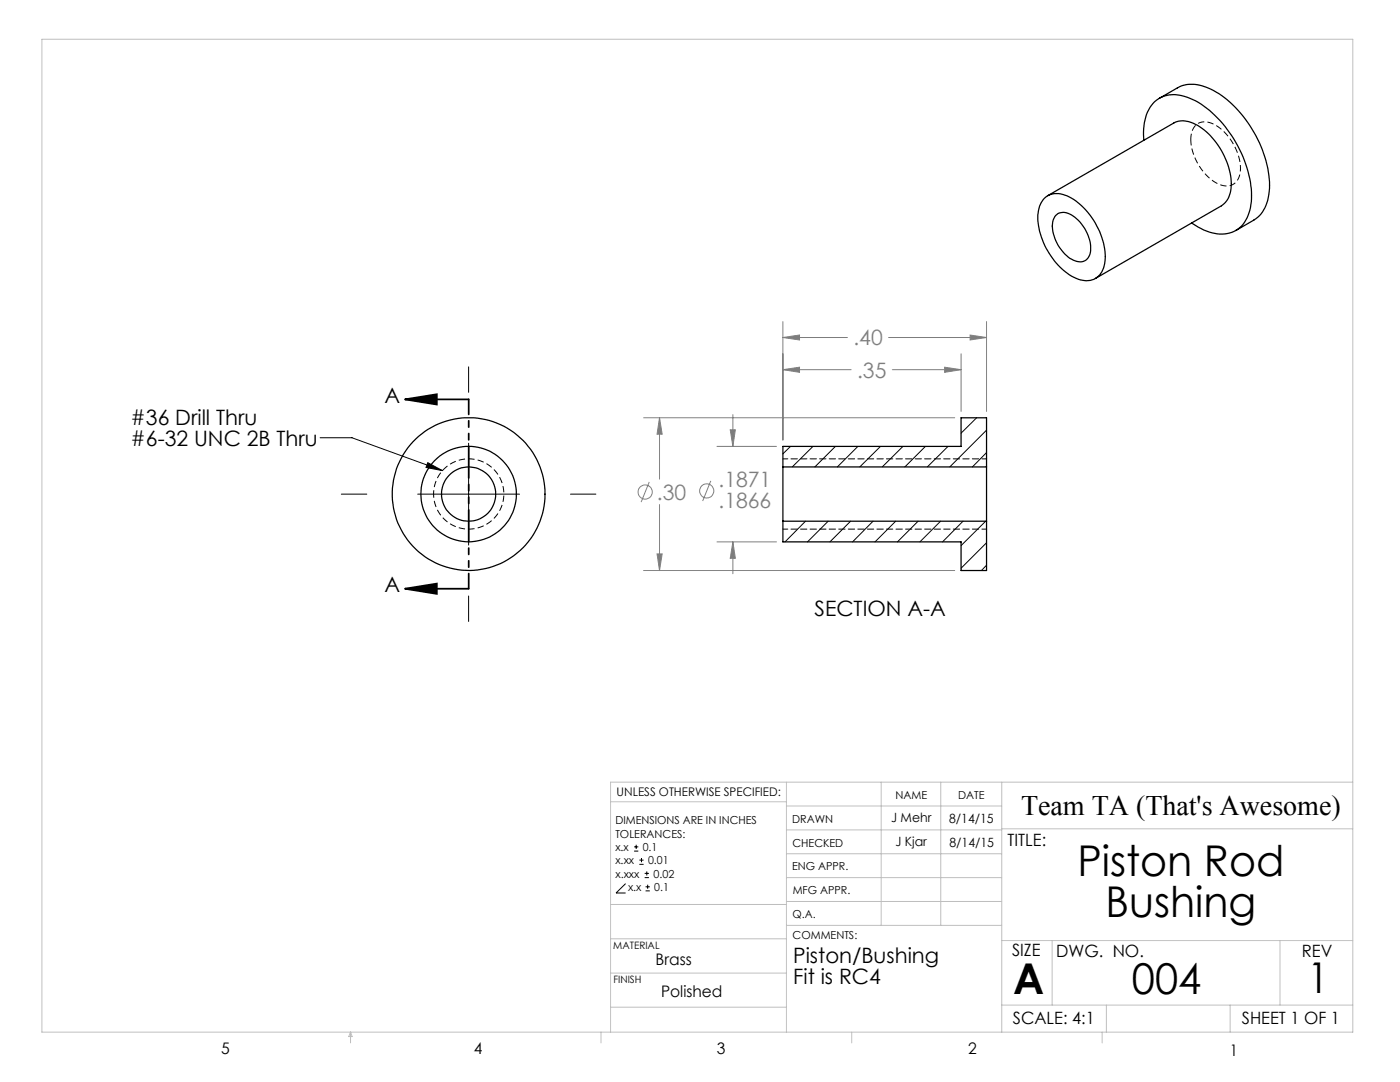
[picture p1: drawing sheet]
<svg xmlns="http://www.w3.org/2000/svg" width="279mm" height="216mm" viewBox="0 0 279 216" stroke-linecap="round" stroke-linejoin="round" font-family="sans-serif">
<g fill="none" stroke="#808080" stroke-width=".2">
<path d="M156.2 64.2v23.6M156.2 67.3h12.9M156.2 73.8h13.7M156.2 67.3l3.4-.4v.9zM156.2 73.8l3.4-.5v1zM177.3 67.3h19.6M178.1 73.8h13.7M188.5 73.3l3.3 .5-3.3 .5zM191.8 70.6v11.5M193.6 66.9l3.3 .4-3.3 .5zM196.9 64.2v17.9M128.4 83.4h62.1"/>
<path d="M129.6 96.2l-1.6 4M131.6 83.4v12.2M131.6 83.4l.6 3.2h-1.1zM141.9 96l-1.7 4M143.1 89.1h11.9M145.7 85.8h1.1l-.5 3.3zM146.3 82.7v6.4M128.4 113.8h62.1M131.1 110.5h1.1l-.6 3.3zM131.6 100.7v13.1M143.1 108.1h11.9M146.3 108.1v6.4"/>
<path d="M146.3 108.1l.5 3.3h-1.1z"/>
<circle cx="128.8" cy="98.2" r="1.41"/>
<circle cx="141" cy="98" r="1.42"/>
</g>
<g fill="none" stroke="#000" stroke-width=".2">
<path d="M93.5 73.2v5.1M63.9 87.3h6.3l18.1 6.6M68.1 98.6h5.1M83.4 98.6h20.3M85.4 92.3l2.9 1.6-3.3-.6zM93.5 88.4v20.4M113.8 98.6h5.1M93.5 118.9v5.1M124.8 176.3l-1.9 1.9h1.9M126.5 169.8h.9M126.5 169h.9M127 168.6v.8"/>
<path d="M127.6 172.5h.8M127.6 171.6h.8M128 171.2v.8M128.7 175.1h.8M128.7 174.3h.8M128.8 177.8h.9M128.8 177h.9M129.1 173.9v.8M129.3 176.5v.8"/>
</g>
<path d="M80.8 79.7l6.4-1v2zM80.8 79.7h12.7M80.8 117.5l6.4-1v2zM80.8 117.5h12.7" fill="none" stroke="#000" stroke-width=".35"/>
<path d="M86.5 98.6a7 7 0 0 0 10.4 6.1 7 7 0 0 0 .4-12.1 7 7 0 0 0-10.8 5.6v.4" fill="none" stroke="#000" stroke-width=".2" stroke-dasharray="1.3 .6" stroke-dashoffset=".5" stroke-linecap="butt"/>
<path d="M237.6 27.8a10.6 10.6 0 0 0 6 9.1 2.82 2.82 0 0 0 3.9-2.9 10.4 10.4 0 0 0-6-9.5 2.78 2.78 0 0 0-3.8 2.8l-.1 .5" fill="none" stroke="#000" stroke-width=".2" stroke-dasharray="1.3 .6" stroke-dashoffset=".1" stroke-linecap="butt"/>
<path d="M93.5 79.7v37.8" fill="none" stroke="#000" stroke-width=".35" stroke-dasharray="6.3 1.3 1.3 1.3 1.3 1.3" stroke-dashoffset="3.3"/>
<g fill="none" stroke="#c0c0c0" stroke-width=".2">
<path d="M8.4 7.8h261.6v198.2h-261.6zM121.8 160h35.2M157 156.1v49.9M175.9 156.1v28.5M187.7 156.1v28.5M199.9 156.1v49.9M270 156.1h-148.2v49.9M157 170.4h42.9M157 165.6h42.9M157 160.8h42.9M157 175.1h42.9M157 179.9h42.9"/>
<path d="M199.9 165.4h70.1M121.8 194.2h35.2M121.8 187.3h35.2M121.8 180.5h35.2M157 184.6h42.9M199.9 187.7h70.1M210 187.7v12.9M255.4 187.7v12.9M70 206v2.1M70 206l.3 .8h-.7zM119.9 206v2.1M121.8 201h35.2"/>
<path d="M170 206v2.1M199.9 200.6h70.1M220 206v2.1M220.8 200.6v5.4M245.5 200.6v5.4"/>
</g>
<path d="M196.9 91.6h-40.6M196.9 105.6h-40.6" fill="none" stroke="#000" stroke-width=".2" stroke-dasharray="1.3 .6" stroke-dashoffset=".3"/>
<path d="M80.8 79.7l6.4-1v2zM80.8 117.5l6.4-1v2z" fill="#000"/>
<path d="M131.6 83.4l.6 3.2h-1.1zM131.1 110.5h1.1l-.6 3.3zM145.7 85.8h1.1l-.5 3.3zM146.3 108.1l.5 3.3h-1.1zM156.2 67.3l3.4-.4v.9zM193.6 66.9l3.3 .4-3.3 .5zM156.2 73.8l3.4-.5v1zM188.5 73.3l3.3 .5-3.3 .5z" fill="#808080"/>
<path d="M85.4 92.3l2.9 1.6-3.3-.6z" fill="#000"/>
<g fill="none" stroke="#000" stroke-width=".25">
<path d="M231.4 19.6l3.6-2.1a7.3 7.3 0 0 1 7.2 .6 23.6 23.6 0 0 1 11.2 19.5 7.4 7.4 0 0 1-3.2 6.3l-3.6 2.1M208.5 39.5a4.4 4.4 0 0 1 5.4 0 14.6 14.6 0 0 1 6.6 12.7 3.8 3.8 0 0 1-5.8 3.3 14.5 14.5 0 0 1-7.6-12.6 5.1 5.1 0 0 1 1.4-3.4zM209.1 39.1l25.1-14.5a5.3 5.3 0 0 1 5.7 1 14.7 14.7 0 0 1 5.8 12.1 4.4 4.4 0 0 1-1.9 3.4l-25.2 14.5M228.3 28a9 9 0 0 1 2.5-8 6.7 6.7 0 0 1 7.2-.1 22.5 22.5 0 0 1 10.6 12.8 14.6 14.6 0 0 1 .2 10.8 5.8 5.8 0 0 1-7.4 2.8l-1.2-.4-2.4-1.4M210.7 43a2.56 2.56 0 0 1 3.5 .1 8 8 0 0 1 3.4 7.5 2.18 2.18 0 0 1-3.4 1.3 8 8 0 0 1-4.1-7.9zM156.2 93.2v10.8M156.2 93.2v-4.1h35.6v-5.7h5.1v9.8M156.2 93.2h40.7M196.9 93.2v10.8M156.2 104h40.7M156.2 104v4.1h35.6v5.7h5.1v-9.8"/>
<circle cx="93.5" cy="98.6" r="15.2"/>
<circle cx="93.5" cy="98.6" r="5.4"/>
<circle cx="93.5" cy="98.6" r="9.5"/>
</g>
<g fill="none" stroke="#000" stroke-width=".2">
<path d="M157.8 89.1l-1.6 1.5M162.2 89.1l-4.1 4.1M166.7 89.1l-4.1 4.1M171.2 89.1l-4.1 4.1M175.7 89.1l-4.1 4.1M180.2 89.1l-4.1 4.1M184.7 89.1l-4.1 4.1M189.2 89.1l-4.1 4.1M194.9 83.4l-3.1 3M196.9 85.8l-7.4 7.4M196.9 90.3l-2.8 2.9M156.3 104h-.1"/>
<path d="M160.8 104l-4.1 4.1M165.3 104l-4.2 4.1M169.8 104l-4.2 4.1M174.2 104l-4.1 4.1M178.8 104l-4.2 4.1M183.2 104l-4.1 4.1M187.7 104l-4.1 4.1M192.2 104l-4.1 4.1M196.7 104l-4.9 4.9M196.9 108.3l-5.1 5.1M196.9 112.8l-1 1"/>
</g>
<g font-size="8.5">
<text x="215" y="174.9">Piston Rod</text>
<text x="220.6" y="183">Bushing</text>
<text x="202.2" y="198.3">A</text>
<text x="225.9" y="198.3">004</text>
<text x="260.9" y="198.1">1</text>
</g>
<text font-size="5.6" x="203.8" y="162.6">Team TA (That's Awesome)</text>
<g font-size="4.2" fill="#808080">
<text x="170.3" y="68.9">.40</text>
<text x="171.1" y="75.4">.35</text>
<text x="131.1" y="99.7">.30</text>
<text x="143.4" y="97.2">.1871</text>
<text x="143.4" y="101.3">.1866</text>
</g>
<g font-size="4.2">
<text x="76.8" y="80.4">A</text>
<text x="26.1" y="84.8">#36 Drill Thru</text>
<text x="26.1" y="88.9">#6-32 UNC 2B Thru</text>
<text x="76.8" y="118.2">A</text>
<text x="162.5" y="122.9">SECTION A-A</text>
<text x="158.3" y="192.1">Piston/Bushing</text>
<text x="158.3" y="196.3">Fit is RC4</text>
</g>
<g font-size="3.4">
<text x="201.1" y="168.8">TITLE:</text>
<text x="202" y="190.8">SIZE</text>
<text x="210.8" y="190.9">DWG. NO.</text>
<text x="259.8" y="191">REV</text>
<text x="202.1" y="204.4">SCALE: 4:1</text>
<text x="247.8" y="204.4">SHEET 1 OF 1</text>
</g>
<g font-size="3.2">
<text x="130.8" y="192.5">Brass</text>
<text x="131.9" y="198.9">Polished</text>
<text x="44.2" y="210.4">5</text>
<text x="94.6" y="210.3">4</text>
<text x="143.1" y="210.4">3</text>
<text x="193.2" y="210.3">2</text>
<text x="245.4" y="210.6">1</text>
</g>
<g font-size="2.5">
<text x="177.9" y="164.1">J Mehr</text>
<text x="189.4" y="164.2">8/14/15</text>
<text x="178.7" y="168.8">J Kjar</text>
<text x="189.5" y="169">8/14/15</text>
</g>
<text font-size="2.4" x="123.1" y="158.9">UNLESS OTHERWISE SPECIFIED:</text>
<g font-size="2.2">
<text x="178.7" y="159.4">NAME</text>
<text x="191.2" y="159.4">DATE</text>
<text x="122.8" y="164.5">DIMENSIONS ARE IN INCHES</text>
<text x="122.8" y="167.1">TOLERANCES:</text>
<text x="158.1" y="164.2">DRAWN</text>
<text x="122.8" y="169.8">x.x</text>
<text x="122.8" y="172.4">x.xx</text>
<text x="128.3" y="169.8">0.1</text>
<text x="129.3" y="172.5">0.01</text>
<text x="158.1" y="173.7">ENG APPR.</text>
<text x="158.2" y="169.1">CHECKED</text>
<text x="122.8" y="175.1">x.xxx</text>
<text x="125.3" y="177.8">x.x</text>
<text x="130.4" y="175.1">0.02</text>
<text x="130.6" y="177.8">0.1</text>
<text x="158.2" y="178.4">MFG APPR.</text>
<text x="158.2" y="183.2">Q.A.</text>
<text x="158.2" y="187.4">COMMENTS:</text>
</g>
<g font-size="2">
<text x="122.4" y="189.4">MATERIAL</text>
<text x="122.4" y="196.2">FINISH</text>
</g>
</svg>
